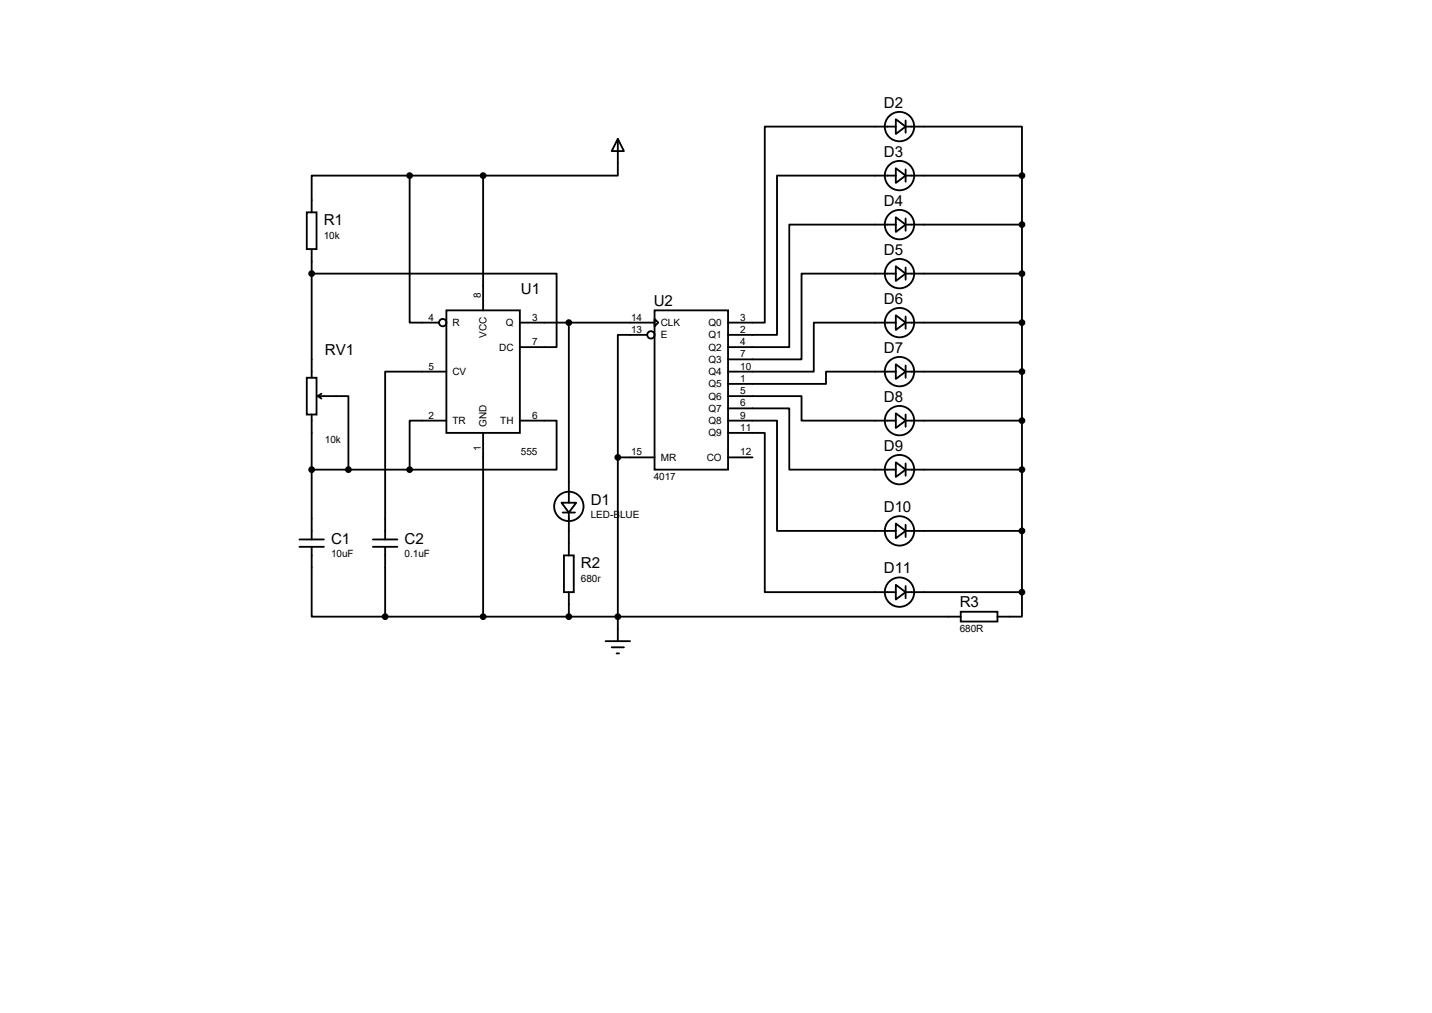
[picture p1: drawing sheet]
<svg xmlns="http://www.w3.org/2000/svg" width="297mm" height="210mm" viewBox="0 0 297 210" stroke-linecap="round" stroke-linejoin="round" font-family="sans-serif">
<g fill="none" stroke="#000" stroke-width=".38">
<path d="M85 36.4v30.5h6.1M85 36.4h-20.4v7.6M85 36.4h15.2M100.2 36.4v27.9M128.1 28.8l1.3 2.5h-2.5zM128.1 28.8v7.6h-27.9M185.8 24.7l2 1.5-2 1.6zM185.8 34.9l2 1.5-2 1.5zM185.8 26.2h-27.2v40.7h-7.6M185.8 36.4h-24.6v33h-10.2M187.8 26.2h24.2v10.2M187.8 36.4h24.2"/>
<path d="M187.8 25v2.5M187.8 35.1v2.6M212 36.4v86.4M63.6 44h2.1v7.6h-2.1zM64.6 56.7h50.8v15.3h-7.6M64.6 51.6v26.7M185.8 45l2 1.6-2 1.5zM185.8 55.2l2 1.5-2 1.6zM185.8 46.6h-22.1v25.4h-12.7M185.8 56.7h-19.6v17.8h-15.2M187.8 46.6h24.2M187.8 56.7h24.2"/>
<path d="M187.8 45.3v2.5M187.8 55.5v2.5M63.6 78.3h2.1v7.6h-2.1zM92.6 64.3h15.2v25.4h-15.2zM92.6 77h-12.7v34.8M107.8 66.9h28M118 66.9v37.3M134.2 69.4h-6.1v25.4M135.8 64.3h15.2v33.1h-15.2zM135.8 66.1l.7 .8-.7 .7zM185.8 65.4l2 1.5-2 1.5zM185.8 75.5l2 1.5-2 1.6z"/>
<path d="M185.8 66.9h-17v10.1h-17.8M185.8 77h-14.5v2.6h-20.3M187.8 66.9h24.2M187.8 77h24.2M187.8 65.6v2.6M187.8 75.8v2.5M64.6 97.4h20.4M64.6 85.9v25.9M65.9 82.1h6.4v15.3M65.9 82.1l.8 .5M66.7 81.6l-.8 .5M92.6 87.2h-7.6v10.2"/>
<path d="M100.2 89.7v38.1M107.8 87.2h7.6v10.2h-30.4M128.1 94.8h7.7M128.1 94.8v38.1M151 82.1h15.2v5.1h19.6M151 84.7h12.7v12.7h22.1M151 87.2h10.2v22.9h24.6M151 89.7h7.6v33.1h27.2M151 94.8h5.1M185.8 85.7l2 1.5-2 1.5zM185.8 95.8l2 1.6-2 1.5zM187.8 87.2h24.2"/>
<path d="M187.8 97.4h24.2M187.8 85.9v2.6M187.8 96.1v2.5M62.1 111.8h5.1M62.1 113.4h5.1M64.6 113.4v14.4h15.3M77.3 111.8h5.1M77.3 113.4h5.1M79.9 113.4v14.4M116.5 104.2h3l-1.5 2.1zM116.7 106.3h2.6M117 115.1h2v7.7h-2z"/>
<path d="M118 106.3v8.8M185.8 108.5l2 1.6-2 1.5zM187.8 110.1h24.2M187.8 108.8v2.5M79.9 127.8h119.4M118 122.8v5M125.6 132.9h5.1M126.9 134.2h2.5M127.9 135.5h.5M185.8 121.2l2 1.6-2 1.5zM187.8 122.8h24.2M187.8 121.5v2.5"/>
<path d="M199.3 126.8h7.6v2.1h-7.6zM212 122.8v5h-5.1"/>
<circle cx="186.6" cy="36.4" r="3"/>
<circle cx="186.6" cy="26.2" r="3"/>
<circle cx="186.6" cy="46.6" r="3"/>
<circle cx="186.6" cy="56.7" r="3"/>
<circle cx="91.8" cy="66.9" r=".76"/>
<circle cx="135" cy="69.4" r=".76"/>
<circle cx="186.6" cy="66.9" r="3"/>
<circle cx="186.6" cy="77" r="3"/>
<circle cx="186.6" cy="87.2" r="3"/>
<circle cx="186.6" cy="97.4" r="3"/>
<circle cx="118" cy="105" r="3"/>
<circle cx="186.6" cy="110.1" r="3"/>
<circle cx="186.6" cy="122.8" r="3"/>
</g>
<g fill="#000" stroke="#000" stroke-width=".38">
<circle cx="85" cy="36.4" r=".51"/>
<circle cx="100.2" cy="36.4" r=".51"/>
<circle cx="212" cy="36.4" r=".51"/>
<circle cx="64.6" cy="56.7" r=".51"/>
<circle cx="212" cy="56.7" r=".51"/>
<circle cx="212" cy="46.6" r=".51"/>
<circle cx="118" cy="66.9" r=".51"/>
<circle cx="212" cy="66.9" r=".51"/>
<circle cx="212" cy="77" r=".51"/>
<circle cx="64.6" cy="97.4" r=".51"/>
<circle cx="72.3" cy="97.4" r=".51"/>
<circle cx="85" cy="97.4" r=".51"/>
<circle cx="128.1" cy="94.8" r=".51"/>
<circle cx="212" cy="97.4" r=".51"/>
<circle cx="212" cy="87.2" r=".51"/>
<circle cx="212" cy="110.1" r=".51"/>
<circle cx="79.9" cy="127.8" r=".51"/>
<circle cx="100.2" cy="127.8" r=".51"/>
<circle cx="118" cy="127.8" r=".51"/>
<circle cx="128.1" cy="127.8" r=".51"/>
<circle cx="212" cy="122.8" r=".51"/>
</g>
<g font-size="3.1">
<text x="183.3" y="22.4">D2</text>
<text x="183.3" y="32.5">D3</text>
<text x="67.1" y="46.7">R1</text>
<text x="183.3" y="42.7">D4</text>
<text x="183.3" y="52.8">D5</text>
<text x="108" y="61">U1</text>
<text x="135.6" y="63.5">U2</text>
<text x="183.3" y="63">D6</text>
<text x="67.4" y="73.7">RV1</text>
<text x="183.3" y="73.2">D7</text>
<text x="183.3" y="83.3">D8</text>
<text x="183.3" y="93.5">D9</text>
<text x="122.5" y="104.6">D1</text>
<text x="183.3" y="106.1">D10</text>
<text x="68.7" y="112.7">C1</text>
<text x="83.9" y="112.7">C2</text>
<text x="120.5" y="117.8">R2</text>
<text x="183.3" y="118.8">D11</text>
<text x="199.1" y="125.9">R3</text>
</g>
<g font-size="2.1">
<text x="67.1" y="49.6">10k</text>
<text x="99.7" y="61.8" transform="rotate(-90 99.7 61.8)">8</text>
<text x="88.9" y="66.5">4</text>
<text x="93.9" y="67.6">R</text>
<text x="100.9" y="70" transform="rotate(-90 100.9 70)">VCC</text>
<text x="104.9" y="67.6">Q</text>
<text x="110.4" y="71.5">7</text>
<text x="110.4" y="66.5">3</text>
<text x="130.9" y="66.5">14</text>
<text x="130.9" y="69">13</text>
<text x="137" y="67.6">CLK</text>
<text x="137" y="70.1">E</text>
<text x="146.9" y="67.6">Q0</text>
<text x="146.9" y="70.1">Q1</text>
<text x="153.5" y="66.5">3</text>
<text x="153.5" y="69">2</text>
<text x="153.5" y="71.5">4</text>
<text x="88.9" y="76.6">5</text>
<text x="93.9" y="77.8">CV</text>
<text x="103.5" y="72.7">DC</text>
<text x="146.9" y="72.7">Q2</text>
<text x="146.9" y="75.2">Q3</text>
<text x="146.9" y="77.8">Q4</text>
<text x="153.5" y="74.1">7</text>
<text x="153.5" y="76.6">10</text>
<text x="146.9" y="80.3">Q5</text>
<text x="146.9" y="82.8">Q6</text>
<text x="153.5" y="79.2">1</text>
<text x="153.5" y="81.7">5</text>
<text x="88.9" y="86.8">2</text>
<text x="93.9" y="87.9">TR</text>
<text x="100.9" y="88.5" transform="rotate(-90 100.9 88.5)">GND</text>
<text x="103.8" y="87.9">TH</text>
<text x="110.4" y="86.8">6</text>
<text x="146.9" y="85.4">Q7</text>
<text x="146.9" y="87.9">Q8</text>
<text x="153.5" y="84.2">6</text>
<text x="153.5" y="86.8">9</text>
<text x="153.5" y="89.3">11</text>
<text x="67.4" y="91.9">10k</text>
<text x="99.7" y="93.4" transform="rotate(-90 99.7 93.4)">1</text>
<text x="108" y="94.4">555</text>
<text x="130.9" y="94.4">15</text>
<text x="137" y="95.5">MR</text>
<text x="146.6" y="95.5">CO</text>
<text x="146.9" y="90.5">Q9</text>
<text x="153.5" y="94.4">12</text>
<text x="135.6" y="99.5">4017</text>
<text x="122.5" y="107.4">LED-BLUE</text>
<text x="68.7" y="115.6">10uF</text>
<text x="83.9" y="115.6">0.1uF</text>
<text x="120.5" y="120.6">680r</text>
<text x="199.1" y="130.9">680R</text>
</g>
</svg>
